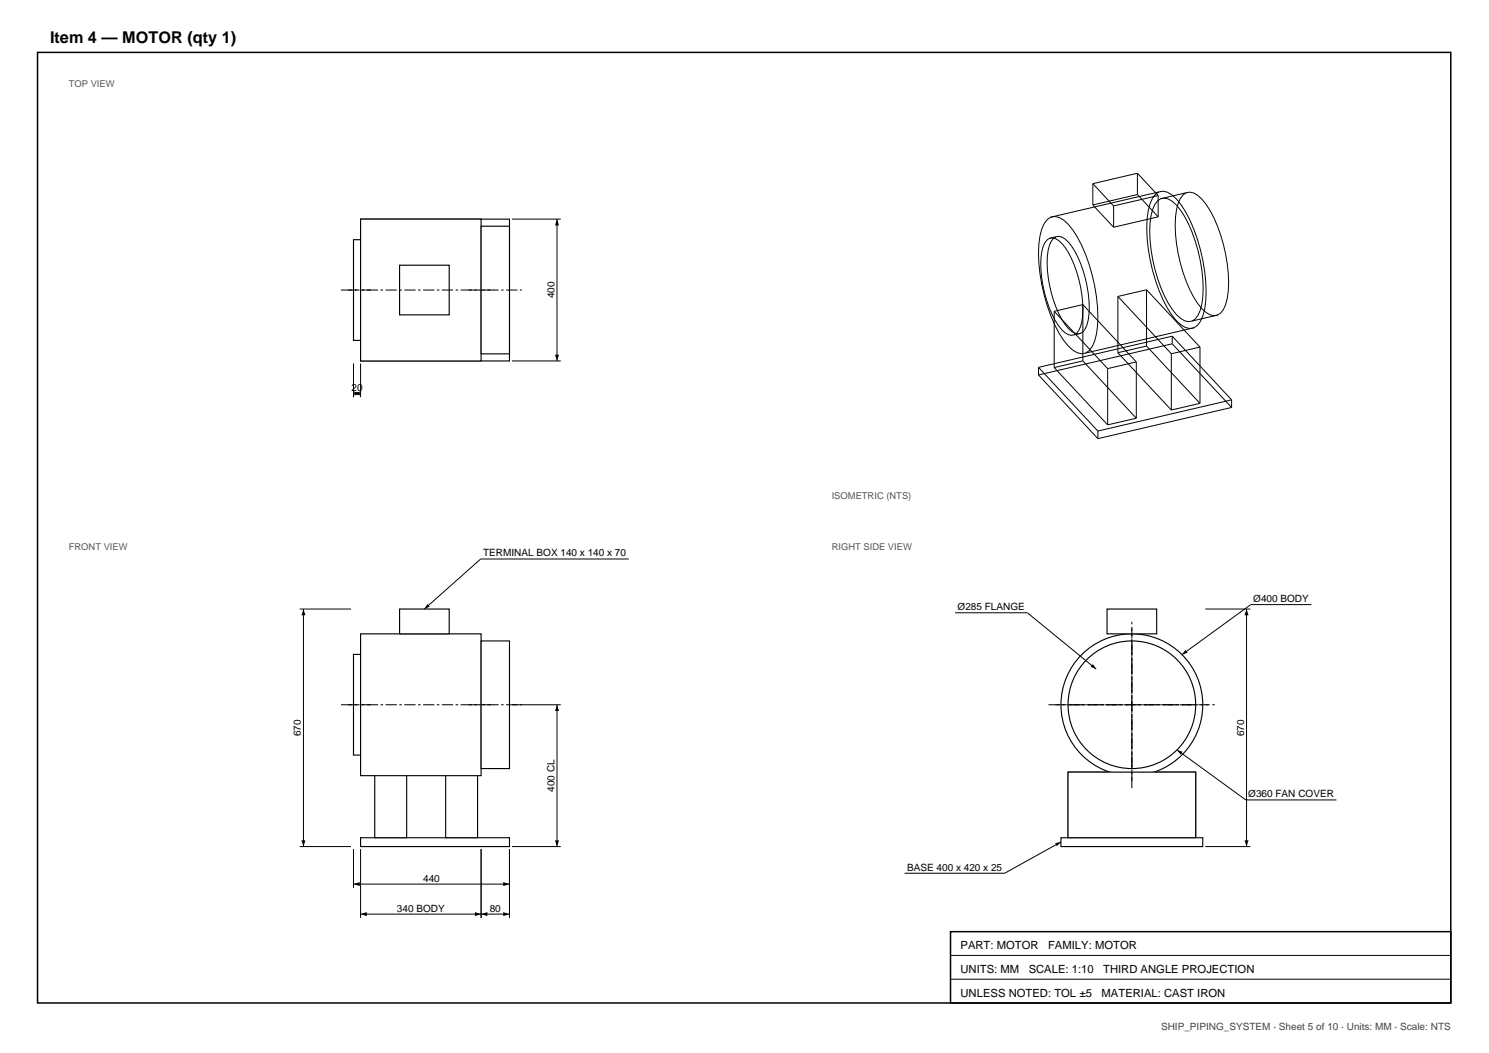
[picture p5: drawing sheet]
<svg xmlns="http://www.w3.org/2000/svg" width="420mm" height="297mm" viewBox="0 0 420 297" stroke-linecap="round" stroke-linejoin="round" font-family="sans-serif">
<path d="M10.6 14.8h398.6v268.1h-398.6z" fill="none" stroke="#000" stroke-width=".42"/>
<g fill="#fff" stroke="#000" stroke-width=".32">
<path d="M101.7 61.8h42v40h-42z" fill-rule="evenodd"/>
<path d="M105.7 63.8h9v36h-9z" fill-rule="evenodd"/>
<path d="M125.7 63.8h9v36h-9z" fill-rule="evenodd"/>
<path d="M99.7 67.6h2v28.4h-2z" fill-rule="evenodd"/>
<path d="M101.7 61.8h34v40h-34z" fill-rule="evenodd"/>
<path d="M135.7 63.8h8v36h-8z" fill-rule="evenodd"/>
<path d="M112.7 74.8h14v14h-14z" fill-rule="evenodd"/>
</g>
<path d="M96.2 81.8h9M98.2 81.8h41M132.2 81.8h15" fill="none" stroke="#000" stroke-width=".28" stroke-dasharray="3.2 .7 .7 .7" stroke-linecap="butt"/>
<g fill="#fff" stroke="#000" stroke-width=".32">
<path d="M101.7 236.3h42v2.5h-42z" fill-rule="evenodd"/>
<path d="M105.7 217.8h9v18.5h-9z" fill-rule="evenodd"/>
<path d="M125.7 217.8h9v18.5h-9z" fill-rule="evenodd"/>
<path d="M99.7 184.6h2v28.4h-2z" fill-rule="evenodd"/>
<path d="M101.7 178.8h34v40h-34z" fill-rule="evenodd"/>
<path d="M135.7 180.8h8v36h-8z" fill-rule="evenodd"/>
<path d="M112.7 171.8h14v7h-14z" fill-rule="evenodd"/>
</g>
<path d="M96.2 198.8h9M98.2 198.8h41M132.2 198.8h15" fill="none" stroke="#000" stroke-width=".28" stroke-dasharray="3.2 .7 .7 .7" stroke-linecap="butt"/>
<g fill="#fff" stroke="#000" stroke-width=".32">
<path d="M301.3 217.8h36v18.5h-36z" fill-rule="evenodd"/>
<path d="M312.3 171.8h14v7h-14z" fill-rule="evenodd"/>
<path d="M299.3 236.3h40v2.5h-40z" fill-rule="evenodd"/>
<path d="M301.3 217.8h36v18.5h-36z" fill-rule="evenodd"/>
<circle cx="319.3" cy="198.8" r="14.2"/>
<circle cx="319.3" cy="198.8" r="20"/>
<circle cx="319.3" cy="198.8" r="18"/>
</g>
<path d="M295.7 198.8h47.1M297.7 198.8h43.1M301.5 198.8h35.5M319.3 216.5v-35.5M319.3 222.3v-47M319.3 220.3v-43" fill="none" stroke="#000" stroke-width=".28" stroke-dasharray="3.2 .7 .7 .7" stroke-linecap="butt"/>
<g fill="none" stroke="#000" stroke-width=".28">
<path d="M308.3 57.8l5.8 6.3M308.3 51.8l5.8 6.3M308.3 51.8v6M314.1 58.1v6M320.8 54.9l-12.5 2.9M320.8 48.9l-12.5 2.9M320.8 54.9l5.9 6.3M320.8 48.9l5.9 6.3M320.8 48.9v6M325.9 54.8a3.3 3.3 0 0 1 4.6 .1 26.7 26.7 0 0 1 7.3 12.6 44.7 44.7 0 0 1 2 19.6 6.8 6.8 0 0 1-3 5.4 4.6 4.6 0 0 1-5-2 36.9 36.9 0 0 1-7.4-17.4 33.2 33.2 0 0 1 0-15.6l.7-1.6zM326.5 56.7a2.95 2.95 0 0 1 4.2 .1 24 24 0 0 1 6.5 11.3 40.2 40.2 0 0 1 1.8 17.7 6.1 6.1 0 0 1-2.7 4.7 4.2 4.2 0 0 1-4.5-1.8 37.8 37.8 0 0 1-7.4-21 20.3 20.3 0 0 1 1.3-10zM326.7 55.2l-12.6 2.9"/>
<path d="M326.7 55.2v6M326.9 54.1l-30.5 7.2M333.7 55a2.95 2.95 0 0 1 4.1 .1 24 24 0 0 1 6.6 11.3 40.2 40.2 0 0 1 1.8 17.7 6.1 6.1 0 0 1-2.7 4.8 4.2 4.2 0 0 1-4.5-1.8 37.8 37.8 0 0 1-7.4-21 20.3 20.3 0 0 1 1.3-10.1zM334.6 54.4l-7.2 1.6M144.4 61.8h13.8M157.1 61.8v40M295.3 67.7a2.33 2.33 0 0 1 3.3 .1 18.9 18.9 0 0 1 5.1 8.9 28 28 0 0 1 1.1 15.3 2.74 2.74 0 0 1-3.5 2.4 13.3 13.3 0 0 1-5.3-7.5 32.3 32.3 0 0 1-2.1-15.9l.8-2.5zM295.4 61.9a3.3 3.3 0 0 1 4.6 .2 26.7 26.7 0 0 1 7.2 12.5 44.7 44.7 0 0 1 2.1 19.7 6.8 6.8 0 0 1-3.1 5.3 4.6 4.6 0 0 1-4.9-2 36.9 36.9 0 0 1-7.5-17.4 33.2 33.2 0 0 1 0-15.6l.7-1.5zM297.1 67.3a2.33 2.33 0 0 1 3.3 .1 18.9 18.9 0 0 1 5.1 8.9 28 28 0 0 1 1.1 15.3 2.74 2.74 0 0 1-3.5 2.4 13.3 13.3 0 0 1-5.3-7.5 32.3 32.3 0 0 1-2.2-15.9l.4-1.4zM297.8 66.8l-1.8 .4M326.7 61.2l-12.6 2.9M297.4 87.8l15 16.2"/>
<path d="M297.4 87.8v15.9M304.8 94l-1.8 .4M305.4 85.9l-8 1.9M305.4 85.9l15.1 16.2M305.4 85.9v15.9M315.3 99.5l15.1 16.2M315.3 83.6l15.1 16.2M315.3 83.6v15.9M323.4 97.6l-8.1 1.9M323.4 81.7l-8.1 1.9M323.4 97.6l15.1 16.2M323.4 81.7l15.1 16.2"/>
<path d="M323.4 81.7v15.9M330.4 99.8v15.9M330.6 97l-37.7 8.8M330.6 94.8l-37.7 8.8M330.6 97l16.8 17.9M330.6 94.8l16.8 18M330.6 94.8v2.2M336.8 92.5l-30.6 7.1M338.5 97.9l-8.1 1.9M338.5 97.9v15.9M343.5 88.9l-7.2 1.6M99.7 102.5v9.5"/>
<path d="M99.7 111h2M101.7 102.5v9.5M144.4 101.8h13.8M292.9 105.8l16.8 17.9M292.9 103.6l16.8 18M292.9 103.6v2.2M297.4 103.7l15 16.1M305.4 101.8l-8 1.9M305.4 101.8l15.1 16.2M312.4 104v15.8M320.5 118l-8.1 1.8M320.5 102.1l-8.1 1.9"/>
<path d="M320.5 102.1v15.9M338.5 113.8l-8.1 1.9M347.4 114.9l-37.7 8.8M347.4 112.8l-37.7 8.8M347.4 112.8v2.1M309.7 121.6v2.1M177.3 157.7h-41.7l-15.9 14.1M84.5 171.8h14.5M85.6 171.8v67M269.4 172.8h20.4l19.4 15.9M340 171.8h12.7M351.6 171.8v67"/>
<path d="M369.9 170.5h-17.1l-19.4 14.1M144.4 198.8h13.8M157.1 198.8v40M332 211.5l19.4 14.1h25.6M84.5 238.8h14.5M99.7 239.5v10.9M101.7 239.5v19.4M135.7 239.5v19.4M143.7 239.5v19.4M144.4 238.8h13.8M299.3 237.5l-15.9 8.8h-28.3M340 238.8h12.7"/>
<path d="M99.7 249.4h44M101.7 257.8h42M268.1 276.2h141.1M268.1 269.5h141.1"/>
</g>
<g fill="#000">
<path d="M157.1 61.8l.6 1.8h-1.2zM99.7 111l1.8-.6v1.1zM99.9 110.4l1.8 .6-1.8 .5zM156.5 100h1.2l-.6 1.8zM85.6 171.8l.6 1.7h-1.2zM120.6 170.4l.6 .7-1.5 .7zM351.6 171.8l.6 1.7h-1.2zM157.1 198.8l.6 1.7h-1.2zM308.3 187.3l.9 1.4-1.5-.6zM334.4 183.3l.6 .8-1.6 .5zM332 211.5l1.6 .5-.6 .8zM85 237h1.2l-.6 1.8z"/>
<path d="M156.5 237h1.2l-.6 1.8zM297.6 237.8l1.7-.3-1.2 1.2zM351 237h1.2l-.6 1.8zM99.7 249.4l1.8-.6v1.1zM101.7 257.8l1.8-.5v1.1zM133.9 257.3l1.8 .5-1.8 .6zM135.7 257.8l1.8-.5v1.1zM141.9 248.8l1.8 .6-1.8 .5zM141.9 257.3l1.8 .5-1.8 .6z"/>
</g>
<path d="M268.1 262.8h141.1v20.1h-141.1z" fill="none" stroke="#000" stroke-width=".42"/>
<text font-size="4.6" x="14.1" y="12">Item 4 — MOTOR (qty 1)</text>
<g font-size="3.2">
<text x="270.9" y="267.7">PART: MOTOR</text>
<text x="295.6" y="267.7">FAMILY: MOTOR</text>
<text x="270.9" y="274.4">UNITS: MM</text>
<text x="290.2" y="274.4">SCALE: 1:10</text>
<text x="311.2" y="274.4">THIRD ANGLE PROJECTION</text>
<text x="270.9" y="281.1">UNLESS NOTED: TOL ±5</text>
<text x="310.7" y="281.1">MATERIAL: CAST IRON</text>
</g>
<g font-size="2.8">
<text x="156.4" y="84.2" transform="rotate(-90 156.4 84.2)">400</text>
<text x="99.1" y="110.3">20</text>
<text x="136.3" y="157">TERMINAL BOX 140 x 140 x 70</text>
<text x="270.1" y="172.1">Ø285 FLANGE</text>
<text x="353.5" y="169.8">Ø400 BODY</text>
<text x="84.9" y="207.6" transform="rotate(-90 84.9 207.6)">670</text>
<text x="350.9" y="207.6" transform="rotate(-90 350.9 207.6)">670</text>
<text x="156.4" y="223.3" transform="rotate(-90 156.4 223.3)">400 CL</text>
<text x="352.1" y="224.9">Ø360 FAN COVER</text>
<text x="255.9" y="245.6">BASE 400 x 420 x 25</text>
<text x="119.4" y="248.7">440</text>
<text x="112" y="257.1">340 BODY</text>
<text x="138.1" y="257.1">80</text>
</g>
<text font-size="2.8" fill="#444" x="327.5" y="290.7">SHIP_PIPING_SYSTEM · Sheet 5 of 10 · Units: MM · Scale: NTS</text>
<g font-size="2.6" fill="#555">
<text x="19.4" y="24.7">TOP VIEW</text>
<text x="234.6" y="140.7">ISOMETRIC (NTS)</text>
<text x="19.4" y="155.2">FRONT VIEW</text>
<text x="234.6" y="155.2">RIGHT SIDE VIEW</text>
</g>
</svg>
